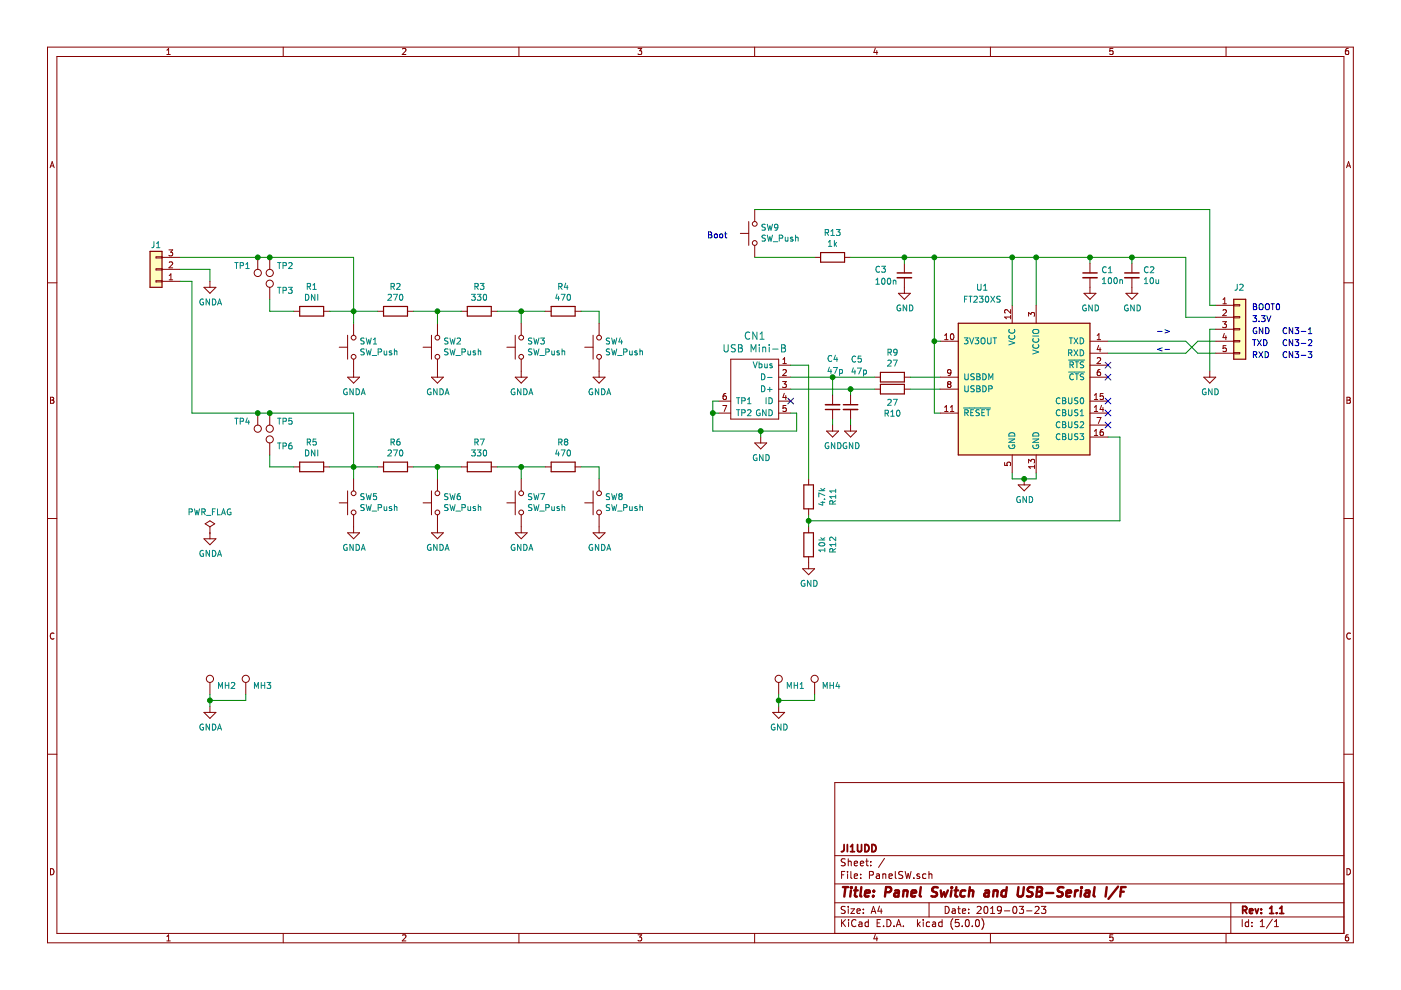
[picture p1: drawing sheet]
EESchema Schematic File Version 4
EELAYER 26 0
EELAYER END
$Descr A4 11693 8268
encoding utf-8
Sheet 1 1
Title "Panel Switch and USB-Serial I/F"
Date "2019-03-23"
Rev "1.1"
Comp "JI1UDD"
Comment1 ""
Comment2 ""
Comment3 ""
Comment4 ""
$EndDescr
$Comp
L Switch:SW_Push SW1
U 1 1
P 2950 2900
F 0 "SW1" V 2996 2852 50  0000 R CNN
F 1 "SW_Push" V 2905 2852 50  0000 R CNN
F 2 "SDR-3:SW_CW_DS660RS" H 2950 3100 50  0001 C CNN
F 3 "" H 2950 3100 50  0001 C CNN
	1    2950 2900
	0    -1   -1   0   
$EndComp
$Comp
L Switch:SW_Push SW2
U 1 1
P 3650 2900
F 0 "SW2" V 3696 2852 50  0000 R CNN
F 1 "SW_Push" V 3605 2852 50  0000 R CNN
F 2 "SDR-3:SW_CW_DS660RS" H 3650 3100 50  0001 C CNN
F 3 "" H 3650 3100 50  0001 C CNN
	1    3650 2900
	0    -1   -1   0   
$EndComp
$Comp
L Switch:SW_Push SW3
U 1 1
P 4350 2900
F 0 "SW3" V 4396 2852 50  0000 R CNN
F 1 "SW_Push" V 4305 2852 50  0000 R CNN
F 2 "SDR-3:SW_CW_DS660RS" H 4350 3100 50  0001 C CNN
F 3 "" H 4350 3100 50  0001 C CNN
	1    4350 2900
	0    -1   -1   0   
$EndComp
$Comp
L Switch:SW_Push SW4
U 1 1
P 5000 2900
F 0 "SW4" V 5046 2852 50  0000 R CNN
F 1 "SW_Push" V 4955 2852 50  0000 R CNN
F 2 "SDR-3:SW_CW_DS660RS" H 5000 3100 50  0001 C CNN
F 3 "" H 5000 3100 50  0001 C CNN
	1    5000 2900
	0    -1   -1   0   
$EndComp
$Comp
L Device:R R2
U 1 1
P 3300 2600
F 0 "R2" V 3093 2600 50  0000 C CNN
F 1 "270" V 3184 2600 50  0000 C CNN
F 2 "SDR-3:C_0603_HandSoldering" V 3230 2600 50  0001 C CNN
F 3 "~" H 3300 2600 50  0001 C CNN
	1    3300 2600
	0    1    1    0   
$EndComp
$Comp
L Device:R R3
U 1 1
P 4000 2600
F 0 "R3" V 3793 2600 50  0000 C CNN
F 1 "330" V 3884 2600 50  0000 C CNN
F 2 "SDR-3:C_0603_HandSoldering" V 3930 2600 50  0001 C CNN
F 3 "~" H 4000 2600 50  0001 C CNN
	1    4000 2600
	0    1    1    0   
$EndComp
$Comp
L Device:R R4
U 1 1
P 4700 2600
F 0 "R4" V 4493 2600 50  0000 C CNN
F 1 "470" V 4584 2600 50  0000 C CNN
F 2 "SDR-3:C_0603_HandSoldering" V 4630 2600 50  0001 C CNN
F 3 "~" H 4700 2600 50  0001 C CNN
	1    4700 2600
	0    1    1    0   
$EndComp
Wire Wire Line
	5000 2700 5000 2600
Wire Wire Line
	5000 2600 4850 2600
Wire Wire Line
	4550 2600 4350 2600
Wire Wire Line
	4350 2700 4350 2600
Connection ~ 4350 2600
Wire Wire Line
	4350 2600 4150 2600
Wire Wire Line
	3850 2600 3650 2600
Wire Wire Line
	3650 2700 3650 2600
Connection ~ 3650 2600
Wire Wire Line
	3650 2600 3450 2600
Wire Wire Line
	3150 2600 2950 2600
Wire Wire Line
	2950 2600 2950 2700
$Comp
L Device:R R1
U 1 1
P 2600 2600
F 0 "R1" V 2393 2600 50  0000 C CNN
F 1 "DNI" V 2484 2600 50  0000 C CNN
F 2 "SDR-3:C_0603_HandSoldering" V 2530 2600 50  0001 C CNN
F 3 "~" H 2600 2600 50  0001 C CNN
	1    2600 2600
	0    1    1    0   
$EndComp
Wire Wire Line
	2950 2600 2750 2600
Connection ~ 2950 2600
$Comp
L Connector:TestPoint TP3
U 1 1
P 2250 2500
F 0 "TP3" H 2308 2574 50  0000 L CNN
F 1 "TestPoint" H 2308 2529 50  0001 L CNN
F 2 "SDR-3:TP" H 2450 2500 50  0001 C CNN
F 3 "~" H 2450 2500 50  0001 C CNN
	1    2250 2500
	1    0    0    -1  
$EndComp
Wire Wire Line
	2450 2600 2250 2600
Wire Wire Line
	2250 2600 2250 2500
$Comp
L Switch:SW_Push SW5
U 1 1
P 2950 4200
F 0 "SW5" V 2996 4152 50  0000 R CNN
F 1 "SW_Push" V 2905 4152 50  0000 R CNN
F 2 "SDR-3:SW_CW_DS660RS" H 2950 4400 50  0001 C CNN
F 3 "" H 2950 4400 50  0001 C CNN
	1    2950 4200
	0    -1   -1   0   
$EndComp
$Comp
L Switch:SW_Push SW6
U 1 1
P 3650 4200
F 0 "SW6" V 3696 4152 50  0000 R CNN
F 1 "SW_Push" V 3605 4152 50  0000 R CNN
F 2 "SDR-3:SW_CW_DS660RS" H 3650 4400 50  0001 C CNN
F 3 "" H 3650 4400 50  0001 C CNN
	1    3650 4200
	0    -1   -1   0   
$EndComp
$Comp
L Switch:SW_Push SW7
U 1 1
P 4350 4200
F 0 "SW7" V 4396 4152 50  0000 R CNN
F 1 "SW_Push" V 4305 4152 50  0000 R CNN
F 2 "SDR-3:SW_CW_DS660RS" H 4350 4400 50  0001 C CNN
F 3 "" H 4350 4400 50  0001 C CNN
	1    4350 4200
	0    -1   -1   0   
$EndComp
$Comp
L Switch:SW_Push SW8
U 1 1
P 5000 4200
F 0 "SW8" V 5046 4152 50  0000 R CNN
F 1 "SW_Push" V 4955 4152 50  0000 R CNN
F 2 "SDR-3:SW_CW_DS660RS" H 5000 4400 50  0001 C CNN
F 3 "" H 5000 4400 50  0001 C CNN
	1    5000 4200
	0    -1   -1   0   
$EndComp
$Comp
L Device:R R6
U 1 1
P 3300 3900
F 0 "R6" V 3093 3900 50  0000 C CNN
F 1 "270" V 3184 3900 50  0000 C CNN
F 2 "SDR-3:C_0603_HandSoldering" V 3230 3900 50  0001 C CNN
F 3 "~" H 3300 3900 50  0001 C CNN
	1    3300 3900
	0    1    1    0   
$EndComp
$Comp
L Device:R R7
U 1 1
P 4000 3900
F 0 "R7" V 3793 3900 50  0000 C CNN
F 1 "330" V 3884 3900 50  0000 C CNN
F 2 "SDR-3:C_0603_HandSoldering" V 3930 3900 50  0001 C CNN
F 3 "~" H 4000 3900 50  0001 C CNN
	1    4000 3900
	0    1    1    0   
$EndComp
$Comp
L Device:R R8
U 1 1
P 4700 3900
F 0 "R8" V 4493 3900 50  0000 C CNN
F 1 "470" V 4584 3900 50  0000 C CNN
F 2 "SDR-3:C_0603_HandSoldering" V 4630 3900 50  0001 C CNN
F 3 "~" H 4700 3900 50  0001 C CNN
	1    4700 3900
	0    1    1    0   
$EndComp
Wire Wire Line
	5000 4000 5000 3900
Wire Wire Line
	5000 3900 4850 3900
Wire Wire Line
	4550 3900 4350 3900
Wire Wire Line
	4350 4000 4350 3900
Connection ~ 4350 3900
Wire Wire Line
	4350 3900 4150 3900
Wire Wire Line
	3850 3900 3650 3900
Wire Wire Line
	3650 4000 3650 3900
Connection ~ 3650 3900
Wire Wire Line
	3650 3900 3450 3900
Wire Wire Line
	3150 3900 2950 3900
Wire Wire Line
	2950 3900 2950 4000
$Comp
L Device:R R5
U 1 1
P 2600 3900
F 0 "R5" V 2393 3900 50  0000 C CNN
F 1 "DNI" V 2484 3900 50  0000 C CNN
F 2 "SDR-3:C_0603_HandSoldering" V 2530 3900 50  0001 C CNN
F 3 "~" H 2600 3900 50  0001 C CNN
	1    2600 3900
	0    1    1    0   
$EndComp
Wire Wire Line
	2950 3900 2750 3900
Connection ~ 2950 3900
$Comp
L Connector:TestPoint TP6
U 1 1
P 2250 3800
F 0 "TP6" H 2308 3874 50  0000 L CNN
F 1 "TestPoint" H 2308 3829 50  0001 L CNN
F 2 "SDR-3:TP" H 2450 3800 50  0001 C CNN
F 3 "~" H 2450 3800 50  0001 C CNN
	1    2250 3800
	1    0    0    -1  
$EndComp
Wire Wire Line
	2450 3900 2250 3900
Wire Wire Line
	2250 3900 2250 3800
$Comp
L Connector_Generic:Conn_01x03 J1
U 1 1
P 1300 2250
F 0 "J1" H 1300 2050 50  0000 C CNN
F 1 "Conn_01x03" H 1220 2016 50  0001 C CNN
F 2 "SDR-3:PinHeader_1x03_P2.54mm_Vertical" H 1300 2250 50  0001 C CNN
F 3 "~" H 1300 2250 50  0001 C CNN
	1    1300 2250
	-1   0    0    1   
$EndComp
Wire Wire Line
	2950 2600 2950 2150
Wire Wire Line
	2950 3900 2950 3450
Wire Wire Line
	2950 3450 2250 3450
Wire Wire Line
	1600 3450 1600 2350
Wire Wire Line
	1600 2350 1500 2350
Wire Wire Line
	1750 2350 1750 2250
Wire Wire Line
	1750 2250 1500 2250
$Comp
L Connector:TestPoint MH1
U 1 1
P 6500 5800
F 0 "MH1" H 6558 5874 50  0000 L CNN
F 1 "TestPoint" H 6558 5829 50  0001 L CNN
F 2 "SDR-3:m3" H 6700 5800 50  0001 C CNN
F 3 "~" H 6700 5800 50  0001 C CNN
	1    6500 5800
	1    0    0    -1  
$EndComp
$Comp
L Connector:TestPoint MH2
U 1 1
P 1750 5800
F 0 "MH2" H 1808 5874 50  0000 L CNN
F 1 "TestPoint" H 1808 5829 50  0001 L CNN
F 2 "SDR-3:m3" H 1950 5800 50  0001 C CNN
F 3 "~" H 1950 5800 50  0001 C CNN
	1    1750 5800
	1    0    0    -1  
$EndComp
$Comp
L Connector:TestPoint MH3
U 1 1
P 2050 5800
F 0 "MH3" H 2108 5874 50  0000 L CNN
F 1 "TestPoint" H 2108 5829 50  0001 L CNN
F 2 "SDR-3:m3" H 2250 5800 50  0001 C CNN
F 3 "~" H 2250 5800 50  0001 C CNN
	1    2050 5800
	1    0    0    -1  
$EndComp
$Comp
L Connector:TestPoint MH4
U 1 1
P 6800 5800
F 0 "MH4" H 6858 5874 50  0000 L CNN
F 1 "TestPoint" H 6858 5829 50  0001 L CNN
F 2 "SDR-3:m3" H 7000 5800 50  0001 C CNN
F 3 "~" H 7000 5800 50  0001 C CNN
	1    6800 5800
	1    0    0    -1  
$EndComp
$Comp
L power:GND #PWR0102
U 1 1
P 6500 5900
F 0 "#PWR0102" H 6500 5650 50  0001 C CNN
F 1 "GND" H 6505 5727 50  0000 C CNN
F 2 "" H 6500 5900 50  0001 C CNN
F 3 "" H 6500 5900 50  0001 C CNN
	1    6500 5900
	1    0    0    -1  
$EndComp
Wire Wire Line
	6500 5800 6500 5850
Wire Wire Line
	6800 5850 6800 5800
Connection ~ 6500 5850
Wire Wire Line
	6500 5850 6500 5900
$Comp
L Connector:TestPoint TP1
U 1 1
P 2150 2150
F 0 "TP1" H 2208 2224 50  0000 L CNN
F 1 "TestPoint" H 2208 2179 50  0001 L CNN
F 2 "SDR-3:TP" H 2350 2150 50  0001 C CNN
F 3 "~" H 2350 2150 50  0001 C CNN
	1    2150 2150
	-1   0    0    1   
$EndComp
$Comp
L Connector:TestPoint TP5
U 1 1
P 2250 3450
F 0 "TP5" H 2308 3524 50  0000 L CNN
F 1 "TestPoint" H 2308 3479 50  0001 L CNN
F 2 "SDR-3:TP" H 2450 3450 50  0001 C CNN
F 3 "~" H 2450 3450 50  0001 C CNN
	1    2250 3450
	1    0    0    1   
$EndComp
Connection ~ 2250 3450
Wire Wire Line
	2250 3450 2150 3450
$Comp
L Connector:TestPoint TP2
U 1 1
P 2250 2150
F 0 "TP2" H 2308 2224 50  0000 L CNN
F 1 "TestPoint" H 2308 2179 50  0001 L CNN
F 2 "SDR-3:TP" H 2450 2150 50  0001 C CNN
F 3 "~" H 2450 2150 50  0001 C CNN
	1    2250 2150
	1    0    0    1   
$EndComp
Connection ~ 2150 2150
Wire Wire Line
	2150 2150 2250 2150
Wire Wire Line
	1500 2150 2150 2150
$Comp
L Connector:TestPoint TP4
U 1 1
P 2150 3450
F 0 "TP4" H 2208 3524 50  0000 L CNN
F 1 "TestPoint" H 2208 3479 50  0001 L CNN
F 2 "SDR-3:TP" H 2350 3450 50  0001 C CNN
F 3 "~" H 2350 3450 50  0001 C CNN
	1    2150 3450
	-1   0    0    1   
$EndComp
Connection ~ 2150 3450
Wire Wire Line
	2150 3450 1600 3450
Connection ~ 2250 2150
Wire Wire Line
	2250 2150 2950 2150
$Comp
L Interface_USB:FT230XS U1
U 1 1
P 8550 3250
F 0 "U1" H 8200 4100 50  0000 C CNN
F 1 "FT230XS" H 8200 4000 50  0000 C CNN
F 2 "Package_SO:SSOP-16_3.9x4.9mm_P0.635mm" H 9000 2600 50  0001 C CNN
F 3 "http://www.ftdichip.com/Products/ICs/FT230X.html" H 8550 3250 50  0001 C CNN
	1    8550 3250
	1    0    0    -1  
$EndComp
$Comp
L SDR-3:USB5 CN1
U 1 1
P 6300 3250
F 0 "CN1" H 6300 3697 60  0000 C CNN
F 1 "USB Mini-B" H 6300 3591 60  0000 C CNN
F 2 "SDR-3:UX60SC-MB-5ST" H 6300 3591 60  0001 C CNN
F 3 "" H 6300 3250 60  0000 C CNN
	1    6300 3250
	1    0    0    -1  
$EndComp
$Comp
L Device:R R9
U 1 1
P 7450 3150
F 0 "R9" V 7243 3150 50  0000 C CNN
F 1 "27" V 7334 3150 50  0000 C CNN
F 2 "SDR-3:C_0603_HandSoldering" V 7380 3150 50  0001 C CNN
F 3 "~" H 7450 3150 50  0001 C CNN
	1    7450 3150
	0    1    1    0   
$EndComp
$Comp
L Device:R R10
U 1 1
P 7450 3250
F 0 "R10" V 7243 3250 50  0000 C CNN
F 1 "27" V 7334 3250 50  0000 C CNN
F 2 "SDR-3:C_0603_HandSoldering" V 7380 3250 50  0001 C CNN
F 3 "~" H 7450 3250 50  0001 C CNN
	1    7450 3250
	0    1    -1   0   
$EndComp
$Comp
L Device:C_Small C3
U 1 1
P 7550 2300
F 0 "C3" H 7300 2350 50  0000 L CNN
F 1 "100n" H 7300 2250 50  0000 L CNN
F 2 "SDR-3:C_0603_HandSoldering" H 7550 2300 50  0001 C CNN
F 3 "~" H 7550 2300 50  0001 C CNN
	1    7550 2300
	1    0    0    -1  
$EndComp
$Comp
L Device:C_Small C4
U 1 1
P 6950 3400
F 0 "C4" H 7000 3000 50  0000 R CNN
F 1 "47p" H 7000 3100 50  0000 R CNN
F 2 "SDR-3:C_0603_HandSoldering" H 6950 3400 50  0001 C CNN
F 3 "~" H 6950 3400 50  0001 C CNN
	1    6950 3400
	-1   0    0    1   
$EndComp
$Comp
L Device:R R11
U 1 1
P 6750 4150
F 0 "R11" V 6543 4150 50  0000 C CNN
F 1 "4.7k" V 6634 4150 50  0000 C CNN
F 2 "SDR-3:C_0603_HandSoldering" V 6680 4150 50  0001 C CNN
F 3 "~" H 6750 4150 50  0001 C CNN
	1    6750 4150
	-1   0    0    1   
$EndComp
$Comp
L Device:R R12
U 1 1
P 6750 4550
F 0 "R12" V 6543 4550 50  0000 C CNN
F 1 "10k" V 6634 4550 50  0000 C CNN
F 2 "SDR-3:C_0603_HandSoldering" V 6680 4550 50  0001 C CNN
F 3 "~" H 6750 4550 50  0001 C CNN
	1    6750 4550
	-1   0    0    1   
$EndComp
$Comp
L power:GND #PWR0103
U 1 1
P 6750 4700
F 0 "#PWR0103" H 6750 4450 50  0001 C CNN
F 1 "GND" H 6755 4527 50  0000 C CNN
F 2 "" H 6750 4700 50  0001 C CNN
F 3 "" H 6750 4700 50  0001 C CNN
	1    6750 4700
	1    0    0    -1  
$EndComp
$Comp
L power:GND #PWR0104
U 1 1
P 6350 3650
F 0 "#PWR0104" H 6350 3400 50  0001 C CNN
F 1 "GND" H 6355 3477 50  0000 C CNN
F 2 "" H 6350 3650 50  0001 C CNN
F 3 "" H 6350 3650 50  0001 C CNN
	1    6350 3650
	1    0    0    -1  
$EndComp
Wire Wire Line
	6600 3450 6650 3450
Wire Wire Line
	6650 3450 6650 3600
Wire Wire Line
	6650 3600 6350 3600
Wire Wire Line
	5950 3600 5950 3450
Wire Wire Line
	5950 3450 6000 3450
Wire Wire Line
	5950 3450 5950 3350
Wire Wire Line
	5950 3350 6000 3350
Connection ~ 5950 3450
Wire Wire Line
	6350 3650 6350 3600
Connection ~ 6350 3600
Wire Wire Line
	6350 3600 5950 3600
NoConn ~ 6600 3350
$Comp
L Device:C_Small C5
U 1 1
P 7100 3400
F 0 "C5" H 7100 3800 50  0000 L CNN
F 1 "47p" H 7100 3700 50  0000 L CNN
F 2 "SDR-3:C_0603_HandSoldering" H 7100 3400 50  0001 C CNN
F 3 "~" H 7100 3400 50  0001 C CNN
	1    7100 3400
	1    0    0    -1  
$EndComp
$Comp
L Device:C_Small C1
U 1 1
P 9100 2300
F 0 "C1" H 9192 2346 50  0000 L CNN
F 1 "100n" H 9192 2255 50  0000 L CNN
F 2 "SDR-3:C_0603_HandSoldering" H 9100 2300 50  0001 C CNN
F 3 "~" H 9100 2300 50  0001 C CNN
	1    9100 2300
	1    0    0    -1  
$EndComp
$Comp
L Device:C_Small C2
U 1 1
P 9450 2300
F 0 "C2" H 9542 2346 50  0000 L CNN
F 1 "10u" H 9542 2255 50  0000 L CNN
F 2 "SDR-3:C_0603_HandSoldering" H 9450 2300 50  0001 C CNN
F 3 "~" H 9450 2300 50  0001 C CNN
	1    9450 2300
	1    0    0    -1  
$EndComp
Wire Wire Line
	9450 2200 9450 2150
Wire Wire Line
	9450 2150 9100 2150
Wire Wire Line
	9100 2150 9100 2200
Connection ~ 9100 2150
$Comp
L power:GND #PWR0105
U 1 1
P 9100 2400
F 0 "#PWR0105" H 9100 2150 50  0001 C CNN
F 1 "GND" H 9105 2227 50  0000 C CNN
F 2 "" H 9100 2400 50  0001 C CNN
F 3 "" H 9100 2400 50  0001 C CNN
	1    9100 2400
	1    0    0    -1  
$EndComp
$Comp
L power:GND #PWR0106
U 1 1
P 9450 2400
F 0 "#PWR0106" H 9450 2150 50  0001 C CNN
F 1 "GND" H 9455 2227 50  0000 C CNN
F 2 "" H 9450 2400 50  0001 C CNN
F 3 "" H 9450 2400 50  0001 C CNN
	1    9450 2400
	1    0    0    -1  
$EndComp
$Comp
L power:GND #PWR0107
U 1 1
P 7550 2400
F 0 "#PWR0107" H 7550 2150 50  0001 C CNN
F 1 "GND" H 7555 2227 50  0000 C CNN
F 2 "" H 7550 2400 50  0001 C CNN
F 3 "" H 7550 2400 50  0001 C CNN
	1    7550 2400
	1    0    0    -1  
$EndComp
Wire Wire Line
	7800 2150 7800 2850
Wire Wire Line
	7800 2850 7850 2850
Wire Wire Line
	7850 3450 7800 3450
Wire Wire Line
	7800 3450 7800 2850
Connection ~ 7800 2850
Connection ~ 9450 2150
Wire Wire Line
	8650 3950 8650 4000
Wire Wire Line
	8650 4000 8550 4000
Wire Wire Line
	8450 4000 8450 3950
$Comp
L power:GND #PWR0108
U 1 1
P 8550 4000
F 0 "#PWR0108" H 8550 3750 50  0001 C CNN
F 1 "GND" H 8555 3827 50  0000 C CNN
F 2 "" H 8550 4000 50  0001 C CNN
F 3 "" H 8550 4000 50  0001 C CNN
	1    8550 4000
	1    0    0    -1  
$EndComp
Connection ~ 8550 4000
Wire Wire Line
	8550 4000 8450 4000
Wire Wire Line
	8450 2550 8450 2150
Wire Wire Line
	7800 2150 7550 2150
Wire Wire Line
	7550 2150 7550 2200
Wire Wire Line
	7850 3150 7600 3150
Wire Wire Line
	7850 3250 7600 3250
Wire Wire Line
	6750 4400 6750 4350
Wire Wire Line
	6750 4350 9350 4350
Wire Wire Line
	9350 4350 9350 3650
Wire Wire Line
	9350 3650 9250 3650
Connection ~ 6750 4350
Wire Wire Line
	6750 4350 6750 4300
$Comp
L power:GND #PWR0109
U 1 1
P 7100 3550
F 0 "#PWR0109" H 7100 3300 50  0001 C CNN
F 1 "GND" H 7105 3377 50  0000 C CNN
F 2 "" H 7100 3550 50  0001 C CNN
F 3 "" H 7100 3550 50  0001 C CNN
	1    7100 3550
	1    0    0    -1  
$EndComp
$Comp
L power:GND #PWR0110
U 1 1
P 6950 3550
F 0 "#PWR0110" H 6950 3300 50  0001 C CNN
F 1 "GND" H 6955 3377 50  0000 C CNN
F 2 "" H 6950 3550 50  0001 C CNN
F 3 "" H 6950 3550 50  0001 C CNN
	1    6950 3550
	1    0    0    -1  
$EndComp
Wire Wire Line
	7100 3550 7100 3500
Wire Wire Line
	6950 3550 6950 3500
Wire Wire Line
	7300 3250 7100 3250
Wire Wire Line
	7100 3250 7100 3300
Wire Wire Line
	7100 3250 6600 3250
Connection ~ 7100 3250
Wire Wire Line
	7300 3150 6950 3150
Wire Wire Line
	6950 3150 6950 3300
Wire Wire Line
	6950 3150 6600 3150
Connection ~ 6950 3150
Wire Wire Line
	6750 3050 6600 3050
Text Notes 10450 2700 0    50   ~ 0
3.3V
Wire Wire Line
	6750 3050 6750 4000
Text Notes 9650 2800 0    50   ~ 0
->
Text Notes 9650 2950 0    50   ~ 0
<-
Wire Wire Line
	8450 2150 8650 2150
Wire Wire Line
	8650 2550 8650 2150
$Comp
L power:GND #PWR0111
U 1 1
P 10100 3100
F 0 "#PWR0111" H 10100 2850 50  0001 C CNN
F 1 "GND" H 10105 2927 50  0000 C CNN
F 2 "" H 10100 3100 50  0001 C CNN
F 3 "" H 10100 3100 50  0001 C CNN
	1    10100 3100
	1    0    0    -1  
$EndComp
Wire Wire Line
	10150 2750 10100 2750
Wire Wire Line
	10100 2750 10100 3100
Wire Wire Line
	10150 2650 9900 2650
Wire Wire Line
	9900 2650 9900 2150
Wire Wire Line
	9450 2150 9900 2150
Wire Wire Line
	10150 2850 10000 2850
Wire Wire Line
	10000 2850 9900 2950
Wire Wire Line
	9250 2950 9900 2950
Wire Wire Line
	9900 2850 10000 2950
Wire Wire Line
	9250 2850 9900 2850
Wire Wire Line
	10150 2950 10000 2950
Text Notes 10450 2800 0    50   ~ 0
GND
Text Notes 10450 2900 0    50   ~ 0
TXD
Text Notes 10450 3000 0    50   ~ 0
RXD
$Comp
L power:GNDA #PWR0101
U 1 1
P 1750 4450
F 0 "#PWR0101" H 1750 4200 50  0001 C CNN
F 1 "GNDA" H 1755 4277 50  0000 C CNN
F 2 "" H 1750 4450 50  0001 C CNN
F 3 "" H 1750 4450 50  0001 C CNN
	1    1750 4450
	1    0    0    -1  
$EndComp
$Comp
L power:PWR_FLAG #FLG0101
U 1 1
P 1750 4450
F 0 "#FLG0101" H 1750 4525 50  0001 C CNN
F 1 "PWR_FLAG" H 1750 4624 50  0000 C CNN
F 2 "" H 1750 4450 50  0001 C CNN
F 3 "~" H 1750 4450 50  0001 C CNN
	1    1750 4450
	1    0    0    -1  
$EndComp
$Comp
L power:GNDA #PWR0112
U 1 1
P 2950 4400
F 0 "#PWR0112" H 2950 4150 50  0001 C CNN
F 1 "GNDA" H 2955 4227 50  0000 C CNN
F 2 "" H 2950 4400 50  0001 C CNN
F 3 "" H 2950 4400 50  0001 C CNN
	1    2950 4400
	1    0    0    -1  
$EndComp
$Comp
L power:GNDA #PWR0113
U 1 1
P 3650 4400
F 0 "#PWR0113" H 3650 4150 50  0001 C CNN
F 1 "GNDA" H 3655 4227 50  0000 C CNN
F 2 "" H 3650 4400 50  0001 C CNN
F 3 "" H 3650 4400 50  0001 C CNN
	1    3650 4400
	1    0    0    -1  
$EndComp
$Comp
L power:GNDA #PWR0114
U 1 1
P 4350 4400
F 0 "#PWR0114" H 4350 4150 50  0001 C CNN
F 1 "GNDA" H 4355 4227 50  0000 C CNN
F 2 "" H 4350 4400 50  0001 C CNN
F 3 "" H 4350 4400 50  0001 C CNN
	1    4350 4400
	1    0    0    -1  
$EndComp
$Comp
L power:GNDA #PWR0115
U 1 1
P 5000 4400
F 0 "#PWR0115" H 5000 4150 50  0001 C CNN
F 1 "GNDA" H 5005 4227 50  0000 C CNN
F 2 "" H 5000 4400 50  0001 C CNN
F 3 "" H 5000 4400 50  0001 C CNN
	1    5000 4400
	1    0    0    -1  
$EndComp
$Comp
L power:GNDA #PWR0116
U 1 1
P 5000 3100
F 0 "#PWR0116" H 5000 2850 50  0001 C CNN
F 1 "GNDA" H 5005 2927 50  0000 C CNN
F 2 "" H 5000 3100 50  0001 C CNN
F 3 "" H 5000 3100 50  0001 C CNN
	1    5000 3100
	1    0    0    -1  
$EndComp
$Comp
L power:GNDA #PWR0117
U 1 1
P 4350 3100
F 0 "#PWR0117" H 4350 2850 50  0001 C CNN
F 1 "GNDA" H 4355 2927 50  0000 C CNN
F 2 "" H 4350 3100 50  0001 C CNN
F 3 "" H 4350 3100 50  0001 C CNN
	1    4350 3100
	1    0    0    -1  
$EndComp
$Comp
L power:GNDA #PWR0118
U 1 1
P 3650 3100
F 0 "#PWR0118" H 3650 2850 50  0001 C CNN
F 1 "GNDA" H 3655 2927 50  0000 C CNN
F 2 "" H 3650 3100 50  0001 C CNN
F 3 "" H 3650 3100 50  0001 C CNN
	1    3650 3100
	1    0    0    -1  
$EndComp
$Comp
L power:GNDA #PWR0119
U 1 1
P 2950 3100
F 0 "#PWR0119" H 2950 2850 50  0001 C CNN
F 1 "GNDA" H 2955 2927 50  0000 C CNN
F 2 "" H 2950 3100 50  0001 C CNN
F 3 "" H 2950 3100 50  0001 C CNN
	1    2950 3100
	1    0    0    -1  
$EndComp
$Comp
L power:GNDA #PWR0120
U 1 1
P 1750 2350
F 0 "#PWR0120" H 1750 2100 50  0001 C CNN
F 1 "GNDA" H 1755 2177 50  0000 C CNN
F 2 "" H 1750 2350 50  0001 C CNN
F 3 "" H 1750 2350 50  0001 C CNN
	1    1750 2350
	1    0    0    -1  
$EndComp
Connection ~ 8650 2150
Wire Wire Line
	8650 2150 9100 2150
Wire Wire Line
	8450 2150 7800 2150
Connection ~ 8450 2150
Connection ~ 7800 2150
$Comp
L Switch:SW_Push SW9
U 1 1
P 6300 1950
F 0 "SW9" V 6346 1902 50  0000 R CNN
F 1 "SW_Push" V 6255 1902 50  0000 R CNN
F 2 "SDR-3:SW_Tactile_SKHH_Angled" H 6300 2150 50  0001 C CNN
F 3 "" H 6300 2150 50  0001 C CNN
	1    6300 1950
	0    -1   -1   0   
$EndComp
$Comp
L Device:R R13
U 1 1
P 6950 2150
F 0 "R13" V 6743 2150 50  0000 C CNN
F 1 "1k" V 6834 2150 50  0000 C CNN
F 2 "SDR-3:C_0603_HandSoldering" V 6880 2150 50  0001 C CNN
F 3 "~" H 6950 2150 50  0001 C CNN
	1    6950 2150
	0    1    1    0   
$EndComp
Wire Wire Line
	7550 2150 7100 2150
Connection ~ 7550 2150
Wire Wire Line
	6800 2150 6300 2150
$Comp
L Connector_Generic:Conn_01x05 J2
U 1 1
P 10350 2750
F 0 "J2" H 10300 3100 50  0000 L CNN
F 1 "Conn_01x05" H 10250 2400 50  0001 L CNN
F 2 "SDR-3:PinHeader_1x05_P2.54mm_Vertical" H 10350 2750 50  0001 C CNN
F 3 "~" H 10350 2750 50  0001 C CNN
	1    10350 2750
	1    0    0    -1  
$EndComp
Wire Wire Line
	10150 2550 10100 2550
Wire Wire Line
	10100 2550 10100 1750
Wire Wire Line
	10100 1750 6300 1750
Text Notes 5900 2000 0    50   ~ 0
Boot
Text Notes 10700 2800 0    50   ~ 0
CN3-1
Text Notes 10700 2900 0    50   ~ 0
CN3-2
Text Notes 10700 3000 0    50   ~ 0
CN3-3
Text Notes 10450 2600 0    50   ~ 0
BOOT0
NoConn ~ 9250 3050
NoConn ~ 9250 3150
NoConn ~ 9250 3350
NoConn ~ 9250 3450
NoConn ~ 9250 3550
$Comp
L power:GNDA #PWR?
U 1 1
P 1750 5900
F 0 "#PWR?" H 1750 5650 50  0001 C CNN
F 1 "GNDA" H 1755 5727 50  0000 C CNN
F 2 "" H 1750 5900 50  0001 C CNN
F 3 "" H 1750 5900 50  0001 C CNN
	1    1750 5900
	1    0    0    -1  
$EndComp
Wire Wire Line
	1750 5900 1750 5850
Wire Wire Line
	2050 5800 2050 5850
Wire Wire Line
	2050 5850 1750 5850
Connection ~ 1750 5850
Wire Wire Line
	1750 5850 1750 5800
Wire Wire Line
	6500 5850 6800 5850
$EndSCHEMATC
